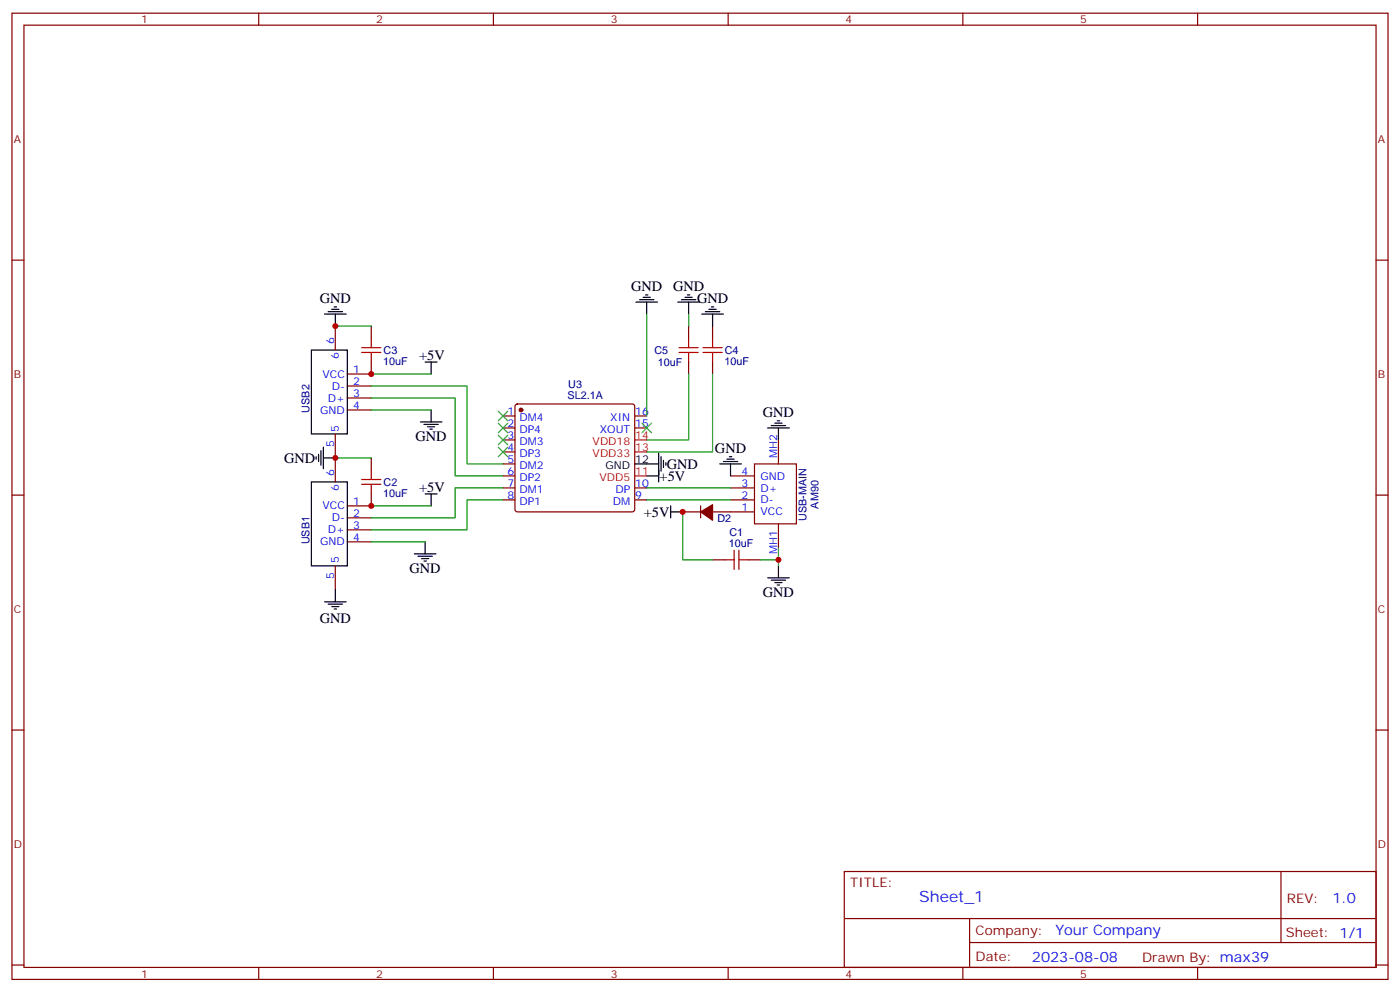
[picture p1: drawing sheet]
<svg xmlns="http://www.w3.org/2000/svg" width="412mm" height="292mm" viewBox="0 0 412 292" stroke-linecap="round" stroke-linejoin="round" font-family="sans-serif">
<g fill="none" stroke="#870000" stroke-width=".35">
<path d="M3.5 3.9h405.4v284.3h-405.4zM7.1 7.4h398.2v277.3h-398.2zM76.2 3.9v3.5M145.3 3.9v3.5M214.5 3.9v3.5M283.6 3.9v3.5M352.8 3.9v3.5M3.5 76.6h3.6M405.3 76.6h3.6M98.8 96v7M109.4 96v3.5M202.8 96v3.5"/>
<path d="M209.9 96v3.5M102.3 113.6h7.1M102.3 117.1h7.1M109.4 106.5v3.6h-7.1M151.9 119.1l.5-.2h33.9l.5 .2 .2 .5v30.3l-.3 .5-.4 .2h-33.9l-.5-.2-.2-.5v-30.3zM202.8 106.5v3.6M209.9 106.5v3.6M98.8 127.7v14.1M102.3 120.6h7.1M109.4 134.8v3.5M148.2 122.4h3.5M148.2 125.9h3.5"/>
<path d="M148.2 129.5h3.5M148.2 133h3.5M148.2 136.5h3.5M187 122.4h3.5M187 125.9h3.5M222.2 136.5h12.4v17.7h-12.4zM229.3 129.5v7M3.5 145.7h3.6M102.3 152.4h7.1M102.3 155.9h7.1M102.3 159.5h7.1M109.4 145.3v3.6h-7.1"/>
<path d="M148.2 140.1h3.5M148.2 143.6h3.5M148.2 147.1h3.5M187 143.6h3.5M187 147.1h3.5M201.1 150.6h5.3M206.4 148.9v3.5M209.9 150.6h12.3M215.2 140.1h7M215.2 143.6h7M215.2 147.1h7M229.3 154.2v7"/>
<path d="M405.3 145.7h3.6M98.8 166.5v7.1M209.9 164.7h3.5M220.5 164.7h3.5M3.5 214.8h3.6M405.3 214.8h3.6M248.7 256.5h156.6v28.2h-156.6zM377.3 256.5v20.9M248.7 270.3h156.5M285.6 277.4h119.6M285.6 270.3v14.1M3.5 284h3.6"/>
<path d="M76.2 284.7v3.5M145.3 284.7v3.5M214.5 284.7v3.5M283.6 284.7v3.5M352.8 284.7v3.5M405.3 284h3.6"/>
</g>
<g fill="#870000" stroke="#870000" stroke-width=".35">
<path d="M206.4 150.6l3.5-2.1v4.6z"/>
<circle cx="153.5" cy="120.6" r=".53"/>
</g>
<path d="M187 133h3.5M187 129.5h3.5M187 140.1h3.5" fill="none" stroke="#f00" stroke-width=".35"/>
<g fill="none" stroke="#000" stroke-width=".35">
<path d="M95.6 92.4h6.4M96.7 91.7h4.2M97.7 91h2.1M98.4 90.3h.7M98.8 92.4v3.6M187.3 88.9h6.4M188.4 88.2h4.2M189.4 87.5h2.2M190.1 86.8h.8M190.5 88.9v3.5M199.7 88.9h6.3M200.7 88.2h4.3"/>
<path d="M201.8 87.5h2.1M202.5 86.8h.7M202.8 88.9v3.5M206.7 92.4h6.4M207.8 91.7h4.2M208.8 91h2.2M209.5 90.3h.8M209.9 92.4v3.6M91.7 103h10.6v24.7h-10.6zM125.2 106.5h3.6M127 106.5v3.6M93.1 134.4v.7"/>
<path d="M93.8 133.7v2.1M94.5 132.6v4.3M95.2 134.8h3.6M95.2 131.6v6.3M123.8 124.2h6.4M124.9 124.9h4.2M125.9 125.6h2.2M126.6 126.3h.8M127 120.6v3.6M187 136.5h7M194 133.3v8.5M194.7 134.4v4.2"/>
<path d="M195.4 135.5v2.1M196.1 136.2v.7M212 136.5h6.4M213.1 135.8h4.2M214.1 135.1h2.2M214.8 134.4h.7M215.2 136.5v3.6M226.1 125.9h6.4M227.2 125.2h4.2M228.2 124.5h2.2M229 123.8h.7M229.3 125.9v3.6"/>
<path d="M91.7 141.8h10.6v24.7h-10.6zM125.2 159.5v3.5M125.2 145.3h3.6M127 145.3v3.6M190.5 140.1h3.5M197.6 150.6h3.5M197.6 148.9v3.5M95.6 177.1h6.4M96.7 177.8h4.2M97.7 178.5h2.1M98.4 179.2h.7M98.8 173.6v3.5"/>
<path d="M122.1 163h6.3M123.1 163.7h4.3M124.2 164.4h2.1M124.9 165.1h.7M226.1 170h6.4M227.2 170.7h4.2M228.2 171.4h2.2M229 172.2h.7M229.3 166.5v3.5"/>
</g>
<g fill="none" stroke="#008700" stroke-width=".35">
<path d="M98.8 96h10.6M190.5 92.4v30M202.8 92.4v3.6M109.4 117.1h24.7v23h14.1M109.4 113.6h28.2v22.9h10.6M109.4 110.1h17.6M202.8 110.1v19.4h-12.3M209.9 110.1v22.9h-19.4M98.8 134.8h10.6M109.4 120.6h17.6M109.4 148.9h17.6M109.4 159.5h15.8"/>
<path d="M148.2 147.1h-10.6v8.8h-28.2M148.2 143.6h-14.1v8.8h-24.7M190.5 143.6h24.7M190.5 147.1h24.7M201.1 150.6v14.1h8.8M224 164.7h5.3M229.3 161.2v5.3"/>
</g>
<g fill="none" stroke="#a10000" stroke-width=".35">
<path d="M109.4 99.5v2.8M202.8 99.5v2.8M209.9 99.5v2.8M106.5 102.3h5.7M106.5 103.7h5.7M109.4 103.7v2.8M200 102.3h5.7M200 103.7h5.7M202.8 103.7v2.8M207.1 102.3h5.6M207.1 103.7h5.6M209.9 103.7v2.8"/>
<path d="M109.4 138.3v2.8M106.5 141.1h5.7M106.5 142.5h5.7M109.4 142.5v2.8M213.4 164.7h2.9M216.3 161.9v5.7M217.7 161.9v5.7M217.7 164.7h2.8"/>
</g>
<path d="M146.8 131.6l2.8 2.8M146.8 128.1l2.8 2.8M146.8 124.5l2.8 2.9M146.8 121l2.8 2.8M149.6 131.6l-2.8 2.8M149.6 128.1l-2.8 2.8M149.6 124.5l-2.8 2.9M149.6 121l-2.8 2.8M189.1 124.5l2.8 2.9M191.9 124.5l-2.8 2.9" fill="none" stroke="#3c3" stroke-width=".35"/>
<g fill="#c00">
<circle cx="201.1" cy="150.6" r=".88"/>
<circle cx="229.3" cy="164.7" r=".88"/>
<circle cx="98.8" cy="134.8" r=".88"/>
<circle cx="109.4" cy="148.9" r=".88"/>
<circle cx="109.4" cy="110.1" r=".88"/>
<circle cx="98.8" cy="96" r=".88"/>
</g>
<text font-size="4.6" fill="#00f" x="270.8" y="265.5">Sheet_1</text>
<g font-size="4.2">
<text x="94.2" y="89.2">GND</text>
<text x="185.9" y="85.7">GND</text>
<text x="198.3" y="85.7">GND</text>
<text x="205.3" y="89.2">GND</text>
<text x="123.5" y="105.8">+5V</text>
<text x="224.7" y="122.7">GND</text>
<text x="122.4" y="129.8">GND</text>
<text x="83.7" y="136.2">GND</text>
<text x="196.4" y="138">GND</text>
<text x="210.6" y="133.3">GND</text>
<text x="194.3" y="141.5">+5V</text>
<text x="123.5" y="144.6">+5V</text>
<text x="189.7" y="152">+5V</text>
<text x="120.6" y="168.6">GND</text>
<text x="224.7" y="175.7">GND</text>
<text x="94.2" y="183.3">GND</text>
</g>
<g font-size="4.2" fill="#00f">
<text x="392.5" y="265.7">1.0</text>
<text x="310.9" y="275.3">Your Company</text>
<text x="304" y="283.1">2023-08-08</text>
</g>
<g font-size="3.9" fill="#800">
<text x="250.5" y="261.1">TITLE:</text>
<text x="379.1" y="265.7">REV:</text>
<text x="287.4" y="275.3">Company:</text>
<text x="378.7" y="275.9">Sheet: 1/1</text>
<text x="287.4" y="282.9">Date:</text>
<text x="336.4" y="283">Drawn By: max39</text>
</g>
<g font-size="3.2" fill="#800">
<text x="41.6" y="6.9">1</text>
<text x="110.8" y="6.9">2</text>
<text x="179.9" y="6.9">3</text>
<text x="249.1" y="6.9">4</text>
<text x="318.2" y="6.9">5</text>
<text x="4.1" y="42">A</text>
<text x="405.9" y="42">A</text>
<text x="4.1" y="111.1">B</text>
<text x="405.9" y="111.1">B</text>
<text x="4.1" y="180.3">C</text>
<text x="405.9" y="180.3">C</text>
<text x="4.1" y="249.4">D</text>
<text x="405.9" y="249.4">D</text>
<text x="41.6" y="287.7">1</text>
<text x="110.8" y="287.7">2</text>
<text x="179.9" y="287.7">3</text>
<text x="249.1" y="287.7">4</text>
<text x="318.2" y="287.7">5</text>
</g>
<g font-size="3.2" fill="#00f">
<text x="98.4" y="101.2" transform="rotate(-90 98.4 101.2)">6</text>
<text x="99.8" y="105.7" transform="rotate(-90 99.8 105.7)">6</text>
<text x="95" y="111.1">VCC</text>
<text x="104.1" y="109.7">1</text>
<text x="104.1" y="113.2">2</text>
<text x="96.6" y="118.2">D+</text>
<text x="97.7" y="114.7">D-</text>
<text x="104.1" y="116.8">3</text>
<text x="94.3" y="121.7">GND</text>
<text x="104.1" y="120.3">4</text>
<text x="149.5" y="122.1">1</text>
<text x="149.5" y="125.6">2</text>
<text x="153" y="123.8">DM4</text>
<text x="179.8" y="123.8">XIN</text>
<text x="187.1" y="125.6">15</text>
<text x="187.1" y="122.1">16</text>
<text x="98.4" y="131.5" transform="rotate(-90 98.4 131.5)">5</text>
<text x="99.8" y="127" transform="rotate(-90 99.8 127)">5</text>
<text x="149.5" y="129.1">3</text>
<text x="153" y="127.4">DP4</text>
<text x="153" y="130.9">DM3</text>
<text x="176.7" y="127.4">XOUT</text>
<text x="149.5" y="132.6">4</text>
<text x="149.5" y="136.2">5</text>
<text x="153" y="134.4">DP3</text>
<text x="153" y="137.9">DM2</text>
<text x="229" y="134.8" transform="rotate(-90 229 134.8)">MH2</text>
<text x="98.4" y="140.1" transform="rotate(-90 98.4 140.1)">6</text>
<text x="149.5" y="139.7">6</text>
<text x="149.5" y="143.2">7</text>
<text x="153" y="141.5">DP2</text>
<text x="187.1" y="143.2">10</text>
<text x="218.5" y="139.7">4</text>
<text x="218.5" y="143.2">3</text>
<text x="224" y="141.1">GND</text>
<text x="95" y="149.9">VCC</text>
<text x="99.8" y="144.5" transform="rotate(-90 99.8 144.5)">6</text>
<text x="104.1" y="148.5">1</text>
<text x="149.5" y="146.8">8</text>
<text x="153" y="145">DM1</text>
<text x="153" y="148.5">DP1</text>
<text x="180.5" y="148.5">DM</text>
<text x="181.3" y="145">DP</text>
<text x="187.1" y="146.8">9</text>
<text x="218.5" y="146.8">2</text>
<text x="224" y="144.6">D+</text>
<text x="224" y="148.2">D-</text>
<text x="97.7" y="153.5">D-</text>
<text x="104.1" y="152">2</text>
<text x="104.1" y="155.6">3</text>
<text x="218.5" y="150.3">1</text>
<text x="224" y="151.7">VCC</text>
<text x="94.3" y="160.5">GND</text>
<text x="96.6" y="157">D+</text>
<text x="104.1" y="159.1">4</text>
<text x="99.8" y="165.8" transform="rotate(-90 99.8 165.8)">5</text>
<text x="229" y="163" transform="rotate(-90 229 163)">MH1</text>
<text x="98.4" y="170.3" transform="rotate(-90 98.4 170.3)">5</text>
</g>
<g font-size="3.2" fill="#000080">
<text x="112.9" y="107.3">10uF</text>
<text x="113" y="104.2">C3</text>
<text x="192.8" y="104.2">C5</text>
<text x="193.8" y="107.7">10uF</text>
<text x="213.4" y="107.3">10uF</text>
<text x="213.5" y="104.2">C4</text>
<text x="167.2" y="117.5">SL2.1A</text>
<text x="167.4" y="114.2">U3</text>
<text x="91.1" y="121.4" transform="rotate(-90 91.1 121.4)">USB2</text>
<text x="113" y="143">C2</text>
<text x="112.9" y="146.2">10uF</text>
<text x="241.1" y="149.6" transform="rotate(-90 241.1 149.6)">AM90</text>
<text x="211.3" y="153.5">D2</text>
<text x="237.5" y="153.4" transform="rotate(-90 237.5 153.4)">USB-MAIN</text>
<text x="91.1" y="160.2" transform="rotate(-90 91.1 160.2)">USB1</text>
<text x="214.7" y="160.9">10uF</text>
<text x="214.9" y="157.7">C1</text>
</g>
<g font-size="3.2" fill="#f00">
<text x="174.6" y="130.9">VDD18</text>
<text x="187.1" y="129.1">14</text>
<text x="174.6" y="134.4">VDD33</text>
<text x="187.1" y="132.6">13</text>
<text x="176.6" y="141.5">VDD5</text>
<text x="187.1" y="139.7">11</text>
</g>
<g font-size="3.2">
<text x="178.4" y="137.9">GND</text>
<text x="187.1" y="136.2">12</text>
</g>
</svg>
